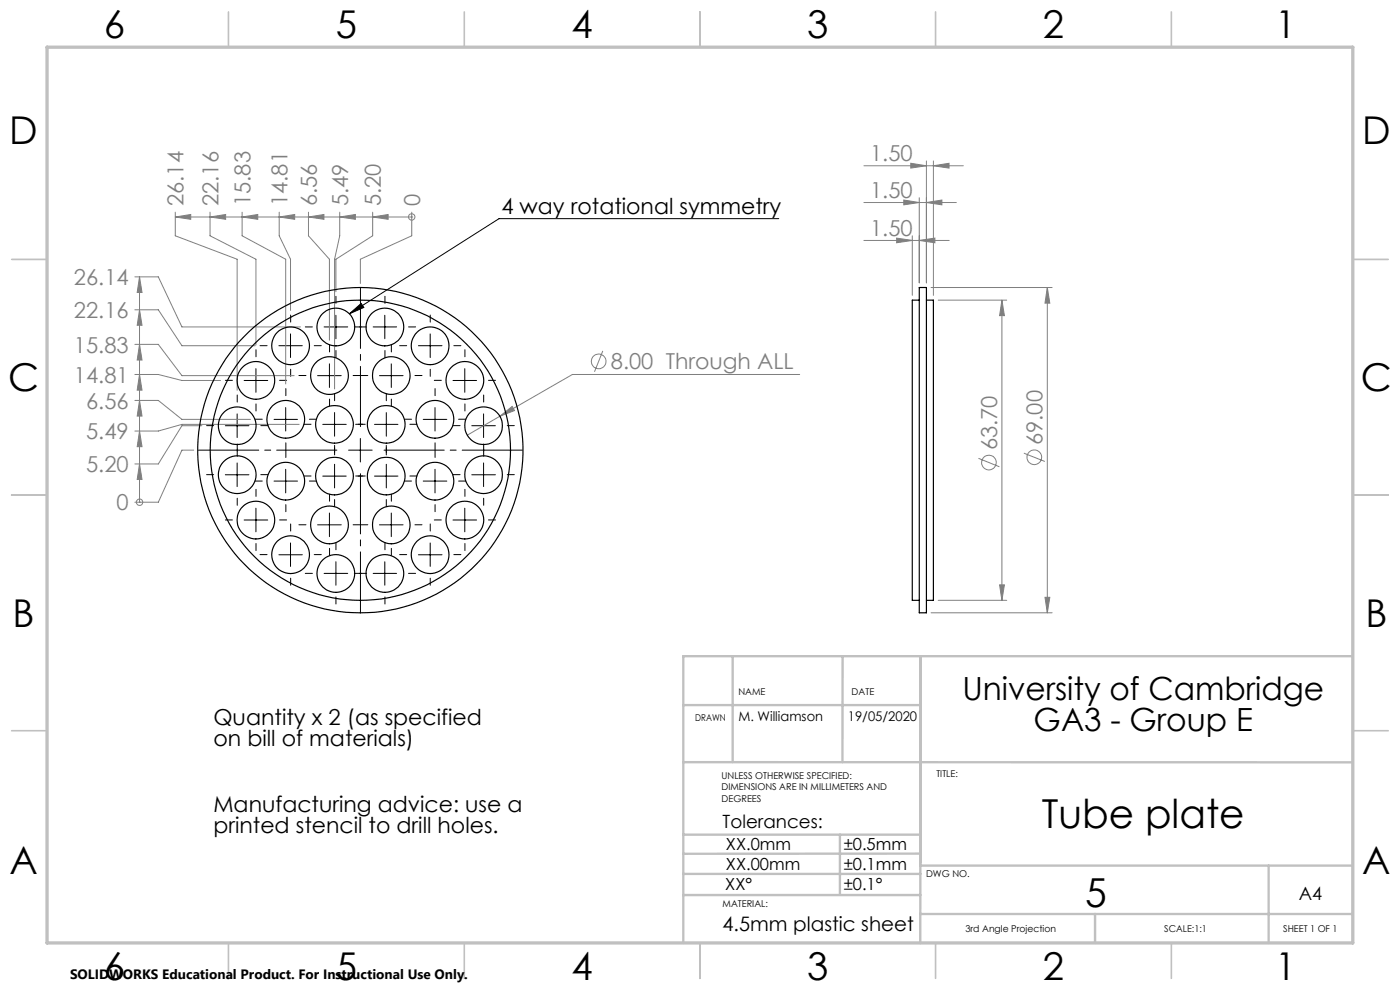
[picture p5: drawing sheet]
<svg xmlns="http://www.w3.org/2000/svg" width="297mm" height="210mm" viewBox="0 0 297 210" stroke-linecap="round" stroke-linejoin="round" font-family="sans-serif">
<g fill="none" stroke="#808080" stroke-width=".21">
<path d="M183.3 35.2h21.1M193.2 34.6l3.3 .6-3.3 .5zM196.5 34.1v25.9M198 35.2l3.3-.6v1.1zM198 34.1v28.5M28.6 58.7h5l5 10.6h25.1M29.6 58.7v47.8M29.6 58.7l.5 3.3h-1zM37.2 46l3.3-.5v1zM37.2 46h50.1M37.2 45v5l13.1 5v27.8M44.6 45v5l9.7 5v18.2"/>
<path d="M44.6 46l3.3-.5v1zM51.4 46l3.3-.5v1zM51.4 45v5l9.2 5v26.4M59.2 46l3.3-.5v1zM59.2 45v5l2.4 5v10.9M65.4 46l3.3-.5v1zM65.4 45v5l4.5 5v17.2M72.1 46l3.3-.5v1zM72.1 45v5l-1.1 5v27.5M79.1 46l3.2-.5v1zM79.1 45v5l-7.8 5v6.9M87.3 46h.1"/>
<path d="M87.3 45v5l-10.9 5v5.1M183.3 51h18.1M183.3 43h19.6M190.2 50.5l3.3 .5-3.3 .5zM191.7 42.4l3.3 .6-3.3 .5zM193.5 50v12.6M195 51l3.3-.5v1zM195 41.9v18.1M196.5 43l3.3-.6v1.1zM28.6 79.4h5l5 1.3h8.2M28.6 73.1h5l5 6.6h23.8M28.6 65.7h5l5 7.6h15.6"/>
<path d="M29.6 79.4l.5 3.4h-1zM29.6 73.1l.5 3.3h-1zM29.6 65.7l.5 3.3h-1zM127.9 74.4l-1.8 4.5M169.7 79.4h-48.3l-15.4 8.9M197.5 61h25.7M199 63.7h14.6M212.5 63.7l.6 3.2h-1zM212.5 63.7v63.6M222.2 61l.5 3.3h-1zM222.2 61v69M28.6 84.9h5l5 4.1h14.5"/>
<path d="M29.6 91.4l.5 3.3h-1zM29.6 84.9l.5 3.4h-1zM29.6 98.4l.5 3.3h-1zM41.1 95.5h-2.5l-5 11h-5M42.8 90.3h-4.2l-5 8.1h-5M63.5 90h-24.9l-5 1.4h-5M106 88.3l2.7-2.1 .4 .9zM106 88.3l-6.9 4M207.6 97.2l4.4 1.8M217.2 96.1l4.5 1.8M29.6 106.5h.1M197.5 130h25.7"/>
<path d="M199 127.3h14.6M212.1 124.1h1l-.6 3.2zM221.7 126.7h1l-.5 3.3z"/>
<circle cx="87.3" cy="46" r=".68"/>
<circle cx="127" cy="76.7" r="1.56"/>
<circle cx="209.8" cy="98.1" r="1.55"/>
<circle cx="219.4" cy="97" r="1.55"/>
<circle cx="29.6" cy="106.5" r=".69"/>
</g>
<g fill="none" stroke="#000" stroke-width=".21">
<path d="M165.2 46.4h-59.3l-31.8 20.2M54.3 78.2v5M59.2 73.3h4.9M61.6 70.8v5M67.4 79.7h5M68.8 69.3h5M69.9 77.2v5M71.3 66.9v5M74.1 66.6l2.5-2.2 .6 .8zM79.2 69.3h4.9M80.5 79.7h5M81.6 66.9v5"/>
<path d="M83 77.2v5M88.8 73.3h5M91.3 70.8v5M98.6 78.2v5M47.8 90.3h5M50.3 87.8v5M50.3 98.2v5M51.8 80.7h5M58.1 89h5M60.6 86.5v4.9M60.6 99.5v5.1M68.5 90h4.9"/>
<path d="M71 87.5v5M71 98.5v5M73.9 95.5h5.1M76.4 93v5M79.4 90h5M82 87.5v5M82 98.5v5M89.8 89h5M92.3 86.5v4.9M92.3 99.5v5.1M96.1 80.7h5M100.1 90.3h5"/>
<path d="M102.6 87.8v5M102.6 98.2v5M47.8 100.7h5M51.8 110.3h5M54.3 107.8v5M58.1 102.1h5M59.2 117.7h4.9M61.6 115.2v4.9M67.4 111.3h5M68.5 101h4.9M69.9 108.8v5M71.3 119.2v4.9"/>
<path d="M79.4 101h5M80.5 111.3h5M81.6 119.2v4.9M83 108.8v5M88.8 117.7h5M89.8 102.1h5M91.3 115.2v4.9M96.1 110.3h5M98.6 107.8v5M100.1 100.7h5M68.8 121.6h5M79.2 121.6h4.9"/>
</g>
<g fill="none" stroke="#000" stroke-width=".21" stroke-dasharray="15.2 1.3 1.3 1.3">
<path d="M54.3 75.7v-1.5M56.7 73.3h-1.5M61.7 68.3v-1.5M61.7 78.3v1.5M64.9 79.7h-1.5M66.3 69.3h-1.5M66.7 73.3h1.5M69.9 74.7v-1.5M71.3 64.3v-1.5M71.3 74.3v1.5M74.9 79.7h1.5M76.3 69.3h1.5"/>
<path d="M76.7 69.3h-1.5M78 79.7h-1.5M81.7 64.3v-1.5M81.7 74.3v1.5M83 74.7v-1.5M86.3 73.3h-1.5M86.7 69.3h1.5M88 79.7h1.5M91.3 68.3v-1.5M91.3 78.3v1.5M96.3 73.3h1.5M98.6 75.7v-1.5"/>
<path d="M45.3 90.3h-1.5M49.3 80.7h-1.5M50.3 95.7v-1.5M50.3 85.3v-1.5M50.3 95.3v1.5M54.3 85.7v1.5M55.3 90.3h1.5M55.6 88.9h-1.5M59.3 80.7h1.5M60.6 97v-1.5M60.6 83.9v-1.5M60.6 93.9v1.5"/>
<path d="M65.6 88.9h1.5M66 90h-1.5M69.9 84.7v1.5M71 85v-1.5M71 95v1.5M71 96v-1.5M76 90h1.5M77 90h-1.5M82 85v-1.5M82 95v1.5M82 96v-1.5M83 84.7v1.5"/>
<path d="M87 90h1.5M87.3 88.9h-1.5M92.3 83.9v-1.5M92.3 93.9v1.5M92.3 97v-1.5M93.6 80.7h-1.5M97.3 88.9h1.5M97.6 90.3h-1.5M98.6 85.7v1.5M102.6 95.7v-1.5M102.6 85.3v-1.5M102.6 95.3v1.5"/>
<path d="M103.6 80.7h1.5M107.6 90.3h1.5M45.3 100.7h-1.5M49.3 110.3h-1.5M50.3 105.7v1.5M54.3 105.3v-1.5M54.3 115.3v1.5M55.3 100.7h1.5M55.6 102h-1.5M56.7 117.6h-1.5M59.3 110.3h1.5M60.6 107v1.5"/>
<path d="M61.7 112.6v-1.5M64.9 111.3h-1.5M65.6 102h1.5M66 101h-1.5M66.7 117.6h1.5M69.9 106.3v-1.5M69.9 116.3v1.5M71 106v1.5M71.3 116.6v-1.5M74.9 111.3h1.5M76 101h1.5M77 101h-1.5"/>
<path d="M78 111.3h-1.5M81.7 116.6v-1.5M82 106v1.5M83 106.3v-1.5M83 116.3v1.5M86.3 117.6h-1.5M87 101h1.5M87.3 102h-1.5M88 111.3h1.5M91.3 112.6v-1.5M92.3 107v1.5M93.6 110.3h-1.5"/>
<path d="M96.3 117.6h1.5M97.3 102h1.5M97.6 100.7h-1.5M98.6 105.3v-1.5M98.6 115.3v1.5M102.6 105.7v1.5M103.6 110.3h1.5M107.6 100.7h1.5M61.7 122.6v1.5M66.3 121.6h-1.5M71.3 126.6v1.5M76.3 121.6h1.5"/>
<path d="M76.7 121.6h-1.5M81.7 126.6v1.5M86.7 121.6h1.5M91.3 122.6v1.5"/>
</g>
<path d="M71.5 95.5h-29.4M76.5 90.5v-29.4M81.5 95.5h29.3M76.5 100.5v29.3" fill="none" stroke="#000" stroke-width=".21" stroke-dasharray="15.2 1.3 1.3 1.3" stroke-dashoffset="2.5"/>
<g fill="none" stroke="#c0c0c0" stroke-width=".35">
<path d="M48.5 2.5v7.5M98.5 2.5v7.5M148.5 2.5v7.5M198.5 2.5v7.5M248.5 2.5v7.5M2.5 55h7.5M287 55h7.5M2.5 105h7.5M287 105h7.5M2.5 155h7.5M287 155h7.5M48.5 200v7.5"/>
<path d="M98.5 200v7.5M148.5 200v7.5M198.5 200v7.5M248.5 200v7.5"/>
</g>
<g fill="none" stroke="#c0c0c0" stroke-width=".5">
<path d="M155.4 139.2v22.5M178.8 139.2l-.1 22.5M195.3 139.2l-.1 60.9M286.9 139.2h-141.9v60.8M145 149.6h50.3M145 161.7h141.9M145 177.1h50.3M178.2 177.1v12.8M145 185.4h50.3M145 189.9h50.3M195.2 193.9h91.7M195.3 181.1h-50.3"/>
<path d="M195.3 183.6h91.7M232.3 193.9v6.1M269.1 183.6v16.4"/>
</g>
<path d="M10 10h277v190h-277z" fill="none" stroke="#c0c0c0" stroke-width=".7"/>
<path d="M74.1 66.6l2.5-2.2 .6 .8z" fill="#000"/>
<g fill="#808080">
<path d="M106 88.3l2.7-2.1 .4 .9z"/>
<path d="M29.6 91.4l.5 3.3h-1zM29.6 84.9l.5 3.4h-1zM29.6 98.4l.5 3.3h-1zM29.6 79.4l.5 3.4h-1zM29.6 73.1l.5 3.3h-1zM29.6 65.7l.5 3.3h-1zM29.6 58.7l.5 3.3h-1z"/>
<path d="M79.1 46l3.2-.5v1zM65.4 46l3.3-.5v1zM72.1 46l3.3-.5v1zM59.2 46l3.3-.5v1zM51.4 46l3.3-.5v1zM44.6 46l3.3-.5v1zM37.2 46l3.3-.5v1z"/>
<path d="M195 51l3.3-.5v1zM190.2 50.5l3.3 .5-3.3 .5zM196.5 43l3.3-.6v1.1zM191.7 42.4l3.3 .6-3.3 .5zM198 35.2l3.3-.6v1.1zM193.2 34.6l3.3 .6-3.3 .5z"/>
<path d="M212.5 63.7l.6 3.2h-1zM212.1 124.1h1l-.6 3.2zM222.2 61l.5 3.3h-1zM221.7 126.7h1l-.5 3.3z"/>
</g>
<g fill="none" stroke="#000" stroke-width=".25">
<path d="M195 61h1.5v69h-1.5zM195 63.7h-1.5v63.6h1.5M196.5 63.7h1.5v63.6h-1.5"/>
<circle cx="61.6" cy="73.4" r="4"/>
<circle cx="69.9" cy="79.7" r="4"/>
<circle cx="71.3" cy="69.4" r="4"/>
<circle cx="81.7" cy="69.4" r="4"/>
<circle cx="83" cy="79.7" r="4"/>
<circle cx="91.3" cy="73.4" r="4"/>
<circle cx="50.3" cy="90.3" r="4"/>
<circle cx="54.3" cy="80.7" r="4"/>
<circle cx="60.6" cy="88.9" r="4"/>
<circle cx="71" cy="90" r="4"/>
<circle cx="76.4" cy="95.5" r="31.9"/>
<circle cx="76.5" cy="95.5" r="34.5"/>
<circle cx="81.9" cy="90" r="4"/>
<circle cx="92.3" cy="89" r="4"/>
<circle cx="98.6" cy="80.7" r="4"/>
<circle cx="102.6" cy="90.3" r="4"/>
<circle cx="50.3" cy="100.7" r="4"/>
<circle cx="54.3" cy="110.3" r="4"/>
<circle cx="60.6" cy="102.1" r="4"/>
<circle cx="61.6" cy="117.7" r="4"/>
<circle cx="69.9" cy="111.3" r="4"/>
<circle cx="71" cy="101" r="4"/>
<circle cx="81.9" cy="101" r="4"/>
<circle cx="83" cy="111.3" r="4"/>
<circle cx="91.3" cy="117.7" r="4"/>
<circle cx="92.3" cy="102.1" r="4"/>
<circle cx="98.6" cy="110.3" r="4"/>
<circle cx="102.6" cy="100.7" r="4"/>
<circle cx="71.3" cy="121.7" r="4"/>
<circle cx="81.7" cy="121.6" r="4"/>
</g>
<g font-size="8.5">
<text x="221" y="175.5">Tube plate</text>
<text x="230.2" y="192.3">5</text>
</g>
<g font-size="8.1">
<text x="22" y="8">6</text>
<text x="71.2" y="8">5</text>
<text x="121.2" y="8">4</text>
<text x="171.3" y="8">3</text>
<text x="221.3" y="8">2</text>
<text x="270.5" y="8">1</text>
<text x="2" y="30.5">D</text>
<text x="289" y="30.5">D</text>
<text x="1.7" y="83">C</text>
<text x="288.7" y="83">C</text>
<text x="2.7" y="133">B</text>
<text x="289.7" y="133">B</text>
<text x="2" y="185.5">A</text>
<text x="289" y="185.5">A</text>
<text x="22" y="208">6</text>
<text x="71.2" y="208">5</text>
<text x="121.2" y="208">4</text>
<text x="171.3" y="208">3</text>
<text x="221.3" y="208">2</text>
<text x="270.5" y="208">1</text>
</g>
<g font-size="6.8">
<text x="204.2" y="148.6">University of Cambridge</text>
<text x="219.3" y="155.1">GA3 - Group E</text>
</g>
<g font-size="4.7" fill="#808080">
<text x="184.6" y="34.1">1.50</text>
<text x="184.6" y="41.9">1.50</text>
<text x="38.9" y="43.7" transform="rotate(-90 38.9 43.7)">26.14</text>
<text x="46.3" y="43.7" transform="rotate(-90 46.3 43.7)">22.16</text>
<text x="53.2" y="43.7" transform="rotate(-90 53.2 43.7)">15.83</text>
<text x="61" y="43.7" transform="rotate(-90 61 43.7)">14.81</text>
<text x="67.2" y="43.7" transform="rotate(-90 67.2 43.7)">6.56</text>
<text x="73.9" y="43.7" transform="rotate(-90 73.9 43.7)">5.49</text>
<text x="80.8" y="43.7" transform="rotate(-90 80.8 43.7)">5.20</text>
<text x="89.1" y="43.7" transform="rotate(-90 89.1 43.7)">0</text>
<text x="184.6" y="50">1.50</text>
<text x="15.7" y="60.5">26.14</text>
<text x="15.7" y="67.5">22.16</text>
<text x="15.7" y="74.8">15.83</text>
<text x="15.7" y="81.2">14.81</text>
<text x="129.6" y="78.4">8.00 Through ALL</text>
<text x="18.3" y="86.7">6.56</text>
<text x="18.3" y="93.2">5.49</text>
<text x="211.5" y="95.5" transform="rotate(-90 211.5 95.5)">63.70</text>
<text x="221.1" y="94.4" transform="rotate(-90 221.1 94.4)">69.00</text>
<text x="18.3" y="100.1">5.20</text>
<text x="24.7" y="108.3">0</text>
</g>
<g font-size="4.7">
<text x="106.4" y="45.3">4 way rotational symmetry</text>
<text x="45.3" y="153.7">Quantity x 2 (as specified</text>
<text x="45.3" y="158.3">on bill of materials)</text>
<text x="45.3" y="172.1">Manufacturing advice: use a</text>
<text x="45.3" y="176.7">printed stencil to drill holes.</text>
</g>
<text font-size="4.2" x="153.3" y="197.5">4.5mm plastic sheet</text>
<g font-size="3.9">
<text x="153.3" y="175.6">Tolerances:</text>
<text x="275.5" y="190.9">A4</text>
</g>
<g font-size="3.5">
<text x="154" y="184.5">XX.00mm</text>
<text x="154" y="180.4">XX.0mm</text>
<text x="179" y="180.4">±0.5mm</text>
<text x="179" y="184.6">±0.1mm</text>
<text x="153.9" y="188.8">XX°</text>
<text x="179" y="188.8">±0.1°</text>
</g>
<text font-size="2.9" x="14.9" y="207.6">SOLIDWORKS Educational Product. For Instructional Use Only.</text>
<g font-size="2.8">
<text x="156.7" y="153">M. Williamson</text>
<text x="179.9" y="153">19/05/2020</text>
</g>
<g font-size="2">
<text x="156.7" y="147.5">NAME</text>
<text x="180.7" y="147.5">DATE</text>
<text x="147.5" y="153">DRAWN</text>
<text x="153.1" y="165.2">UNLESS OTHERWISE SPECIFIED:</text>
<text x="153.1" y="167.7">DIMENSIONS ARE IN MILLIMETERS AND</text>
<text x="198.7" y="164.9">TITLE:</text>
<text x="153.1" y="170.2">DEGREES</text>
<text x="196.5" y="186.1">DWG NO.</text>
<text x="153.3" y="192.4">MATERIAL:</text>
<text x="204.8" y="197.7">3rd Angle Projection</text>
<text x="247" y="197.7">SCALE:1:1</text>
<text x="272.2" y="197.7">SHEET 1 OF 1</text>
</g>
</svg>
